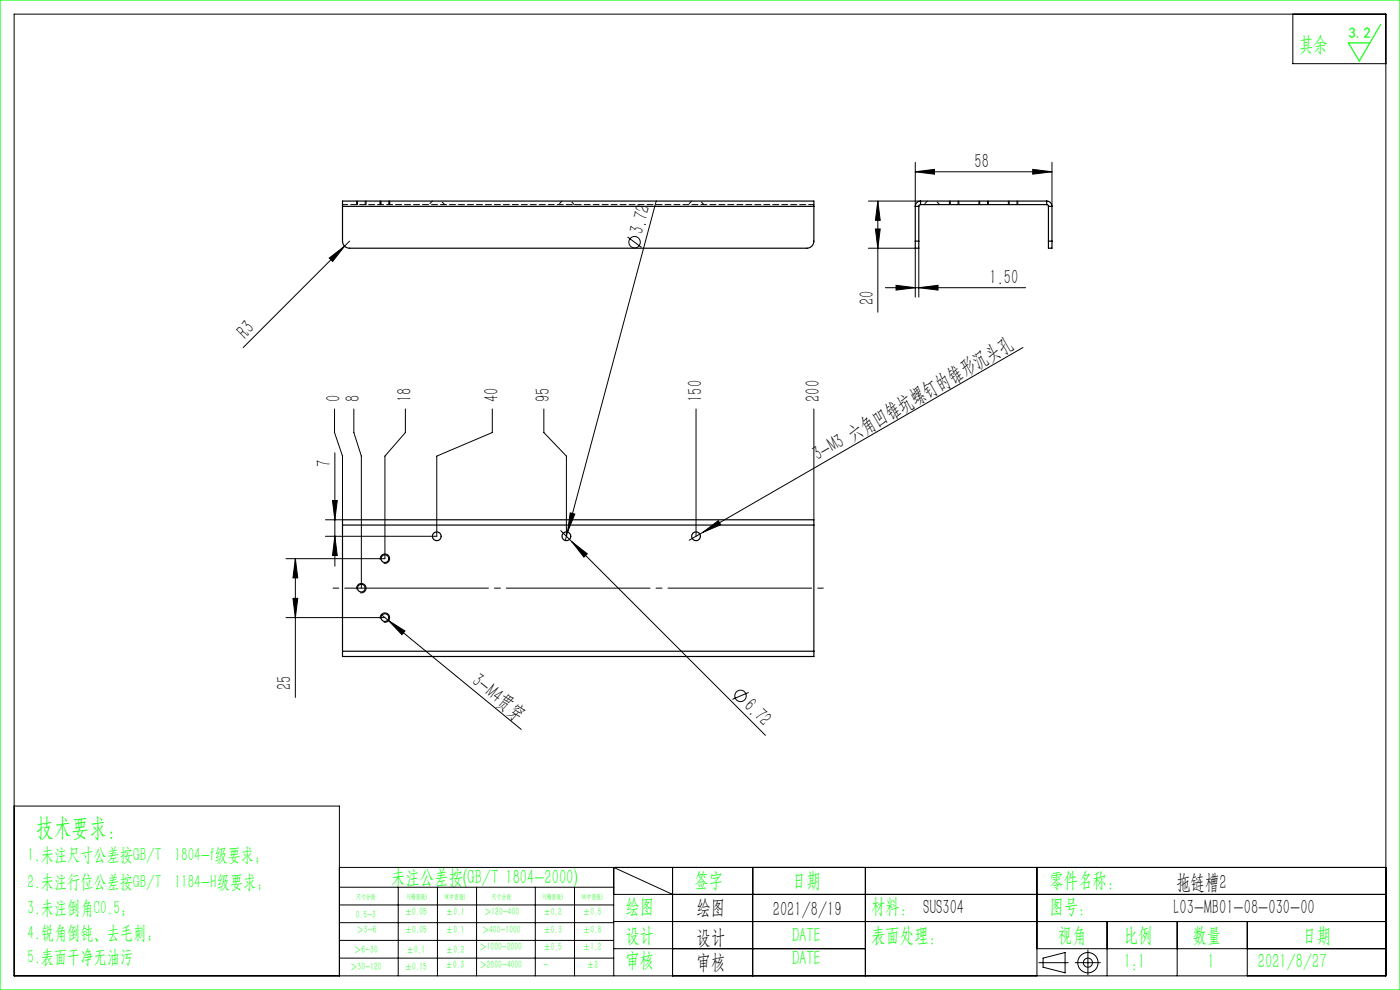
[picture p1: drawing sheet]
<svg xmlns="http://www.w3.org/2000/svg" width="297mm" height="210mm" viewBox="0 0 297 210" stroke-linecap="round" stroke-linejoin="round" font-family="sans-serif">
<g fill="none" stroke="#000" stroke-width=".21">
<path d="M3 3h291v204h-291zM274.3 3v10.5h19.7M194.2 36.4l4-.5v1zM194.2 34.4v9.4M194.2 36.4h29M219.1 35.9l4.1 .5-4.1 .5zM223.2 34.4v9.4M69.9 54.7l3.2-2.5-2.5 3.3zM74.2 51.2l-22.6 22.5M75.7 42.7v.7M77.7 42.7v.7M80.7 42.7v.7"/>
<path d="M82.7 42.7v.7M133.1 50.3l3 2.2M139.2 42.6l-19.3 72.1M184.2 52.7h10v10.3M184.2 42.7h11.1M185.7 48.6h1l-.5 4.1zM186.2 42.7l.5 4h-1zM186.2 42.7v23.5M194.9 52.7v10.3M201.4 42.7v.7M203.4 42.7v.7M207.7 42.7v.7"/>
<path d="M209.7 42.7v.7M213.9 42.7v.7M215.9 42.7v.7M187.8 61h29.8M190.1 60.5l4.1 .5-4.1 .5zM194.9 61l4.1-.5v1zM217 73.7l-67.9 39.2M71 86.7v5l1.7 5v13.6h-3.7M71 96.1v24M75.1 86.7v5l1.6 5v28.1M86 86.7v5l-4.3 5v21.8h-21M104.4 86.7v5l-11.7 5v17.1h-23.7"/>
<path d="M115.4 86.7v5l4.8 5v17.1M147.7 86.7v27.1M172.7 86.7v23.6M62.7 118.5l.5 4.1h-1zM62.7 118.5v29.4M70.5 106.2h1l-.5 4.1zM71 113.8l.5 4h-1zM80.7 118.8a1 1 0 0 1 .9-1.3 1 1 0 0 1 1.1 1.1 1 1 0 0 1-1.3 .9M119 112.6l2.3 2.3M121 108.8l.9 .2-1.5 3.9zM121.3 114.9l3.3 2.6-.7 .7zM121.3 114.9l41.1 41.1"/>
<path d="M149.1 112.9l3.3-2.5 .5 .9zM149.1 112.9l-2.9 1.7M60.7 131h21M62.2 126.9h1l-.5 4.1zM75.7 125a1 1 0 0 1 .9-1.2 1 1 0 0 1 1.1 1 1 1 0 0 1-1.3 .9M80.7 131.3a1 1 0 0 1 .9-1.3 1 1 0 0 1 1.1 1.1 1 1 0 0 1-1.3 .9M80.9 130.4l1.5 1.2M82.4 131.6l3.5 2.2-.6 .8zM82.4 131.6l28.2 23.1M158.8 146.9l-3.4 1.4M3 171h69v36M72 184h222"/>
<path d="M72 188.2h58.2M72 192h58.2M72 195.7h58.2M72 199.5h58.2M84.5 188.2v18.8M92.8 188.2v18.8M101.1 188.2v18.8M113.6 188.2v18.8M121.9 188.2v18.8M130.2 189.7h163.8M130.2 195.5h163.8M142.7 189.7l-12.5-5.7v23"/>
<path d="M142.7 184v23M159.7 184v23M183.6 184v23M220 184v23M234.9 195.5v11.5M249.7 195.5v11.5M264.6 195.5v11.5M72 203.2h58.2M130.2 201.2h53.4M220 201.2h74M220.4 204.2h6.2M221.3 203.2l4.7-1.1v4.3l-4.7-1.2z"/>
<path d="M228.1 204.2h5.3M230.8 201.5v5.3"/>
<circle cx="134.6" cy="51.4" r="1.21"/>
<circle cx="157.1" cy="147.6" r="1.21"/>
<circle cx="230.8" cy="204.2" r="2.15"/>
<circle cx="230.8" cy="204.2" r=".96"/>
</g>
<path d="M70.7 124.8h104" fill="none" stroke="#000" stroke-width=".21" stroke-dasharray="30.5 1.3 1.3 1.3" stroke-dashoffset="-2.5"/>
<path d="M0 0h297v210h-297zM292.9 5.2l-4.5 7.7-2.4-3.8h4.6" fill="none" stroke="#0f0" stroke-width=".25"/>
<g fill="#000">
<path d="M69.9 54.7l3.2-2.5-2.5 3.3zM121 108.8l.9 .2-1.5 3.9zM121.3 114.9l3.3 2.6-.7 .7zM149.1 112.9l3.3-2.5 .5 .9zM82.4 131.6l3.5 2.2-.6 .8z"/>
<path d="M194.2 36.4l4-.5v1zM219.1 35.9l4.1 .5-4.1 .5z"/>
<path d="M194.9 61l4.1-.5v1zM190.1 60.5l4.1 .5-4.1 .5z"/>
<path d="M62.7 118.5l.5 4.1h-1zM62.2 126.9h1l-.5 4.1zM186.2 42.7l.5 4h-1zM185.7 48.6h1l-.5 4.1z"/>
<path d="M71 113.8l.5 4h-1zM70.5 106.2h1l-.5 4.1z"/>
</g>
<g fill="none" stroke="#000" stroke-width=".25">
<path d="M72.7 43.8v7.4a1.5 1.5 0 0 0 1.5 1.5h97a1.5 1.5 0 0 0 1.5-1.5v-7.4M72.7 43.8v-1.1h100v1.1M72.7 43.8h100M194.2 51.2v1.5h.7v-1.5M194.2 43.8h.7M194.2 51.2h.7M194.2 43.8v7.4M194.9 43.8v7.4M195.3 42.7a1.12 1.12 0 0 0-1.1 1.1M195.3 43.4l-.3 .1-.1 .3M195.3 42.7h26.7M195.3 42.7v.7"/>
<path d="M195.3 43.4h26.7M222 43.4l.3 .1 .1 .3M222 42.7a1.12 1.12 0 0 1 1.2 1.1M222 42.7v.7M222.4 51.2v1.5h.8v-1.5M222.4 43.8h.8M222.4 51.2h.8M222.4 43.8v7.4M223.2 43.8v7.4M72.7 111.4v-1.1h100v1.1M72.7 111.4v26.7M72.7 111.4h100"/>
<path d="M172.7 111.4v26.7M72.7 138.1v1.2h100v-1.2M72.7 138.1h100"/>
<circle cx="81.7" cy="118.5" r=".83"/>
<circle cx="92.7" cy="113.8" r=".93"/>
<circle cx="120.2" cy="113.8" r=".93"/>
<circle cx="147.7" cy="113.8" r=".93"/>
<circle cx="76.7" cy="124.8" r=".83"/>
<circle cx="81.7" cy="131" r=".83"/>
</g>
<path d="M72.7 43.4h100" fill="none" stroke="#000" stroke-width=".21" stroke-dasharray="1.3 .6" stroke-dashoffset=".2"/>
<path d="M75.8 42.7v.7M77.5 43.4v-.7M80.8 42.7v.7M82.5 43.4v-.7M201.6 42.7v.7M203.2 43.4v-.7M207.8 42.7v.7M209.5 43.4v-.7M214.1 42.7v.7M215.7 43.4v-.7" fill="none" stroke="#000" stroke-width=".21" stroke-dasharray="1.3 .6" stroke-dashoffset=".4"/>
<path d="M91.7 42.7l-.7 .7M94.3 43.4l-.7-.7M119.2 42.7l-.7 .7M121.8 43.4l-.7-.7M146.7 42.7l-.7 .7M149.3 43.4l-.7-.7M196.7 42.7l-.7 .7M199.3 43.4l-.7-.7" fill="none" stroke="#000" stroke-width=".21" stroke-dasharray="1.3 .6" stroke-dashoffset=".5"/>
<text font-size="5.4" fill="#0f0" x="7.7" y="177.2">技术要求：</text>
<g font-size="4.4" fill="#0f0">
<text x="275.6" y="10.8">其余</text>
<text x="83" y="187.5">未注公差按(GB/T 1804-2000)</text>
<text x="147.3" y="188">签字</text>
<text x="168" y="188">日期</text>
<text x="222.6" y="188">零件名称：</text>
<text x="132.7" y="193.6">绘图</text>
<text x="184.8" y="193.6">材料： SUS304</text>
<text x="222.6" y="193.6">图号：</text>
<text x="132.7" y="199.8">设计</text>
<text x="168" y="199.8">DATE</text>
<text x="184.8" y="199.8">表面处理：</text>
<text x="224.4" y="199.8">视角</text>
<text x="238.4" y="199.8">比例</text>
<text x="253" y="199.8">数量</text>
<text x="276.3" y="199.8">日期</text>
<text x="132.7" y="205.1">审核</text>
<text x="168" y="204.6">DATE</text>
<text x="238.4" y="205.3">1:1</text>
<text x="256.2" y="205.3">1</text>
<text x="266.9" y="205.3">2021/8/27</text>
</g>
<g font-size="4.4">
<text x="206.7" y="35.6">58</text>
<text x="136.4" y="49.8" transform="rotate(-75 136.4 49.8)">3.72</text>
<text x="185.4" y="64.7" transform="rotate(-90 185.4 64.7)">20</text>
<text x="209.9" y="60.2">1.50</text>
<text x="52.1" y="72" transform="rotate(-45 52.1 72)">R3</text>
<text x="72.3" y="85.2" transform="rotate(-90 72.3 85.2)">0</text>
<text x="76.4" y="85.2" transform="rotate(-90 76.4 85.2)">8</text>
<text x="87.3" y="85.2" transform="rotate(-90 87.3 85.2)">18</text>
<text x="105.7" y="85.2" transform="rotate(-90 105.7 85.2)">40</text>
<text x="116.7" y="85.2" transform="rotate(-90 116.7 85.2)">95</text>
<text x="149" y="85.2" transform="rotate(-90 149 85.2)">150</text>
<text x="174" y="85.2" transform="rotate(-90 174 85.2)">200</text>
<text x="70.2" y="99.1" transform="rotate(-90 70.2 99.1)">7</text>
<text x="173.5" y="97.8" transform="rotate(-30 173.5 97.8)">3-M3 六角凹锥坑螺钉的锥形沉头孔</text>
<text x="61.8" y="146.4" transform="rotate(-90 61.8 146.4)">25</text>
<text x="99.9" y="144.9" transform="rotate(39 99.9 144.9)">3-M4贯穿</text>
<text x="157.6" y="150" transform="rotate(45 157.6 150)">6.72</text>
<text x="249.5" y="188.6">拖链槽2</text>
<text x="147.8" y="194">绘图</text>
<text x="163.9" y="194.3">2021/8/19</text>
<text x="249" y="194">L03-MB01-08-030-00</text>
<text x="147.8" y="200.2">设计</text>
<text x="147.8" y="205.5">审核</text>
</g>
<g font-size="4" fill="#0f0">
<text x="5.9" y="182.6">1.未注尺寸公差按GB/T 1804-f级要求；</text>
<text x="5.9" y="188.4">2.未注行位公差按GB/T 1184-H级要求；</text>
<text x="5.9" y="193.9">3.未注倒角C0.5；</text>
<text x="5.9" y="199.2">4.锐角倒钝、去毛刺；</text>
<text x="5.9" y="204.2">5.表面干净无油污</text>
</g>
<text font-size="3.2" fill="#0f0" x="286.1" y="8">3.2</text>
<g font-size="2.3" fill="#0f0">
<text x="75.5" y="194.7">0.5-3</text>
<text x="75.6" y="198">＞3-6</text>
<text x="85.9" y="194.2">±0.05</text>
<text x="85.9" y="198">±0.05</text>
<text x="94.6" y="194.2">±0.1</text>
<text x="94.6" y="198">±0.1</text>
<text x="102.2" y="198">＞400-1000</text>
<text x="102.7" y="194.2">＞120-400</text>
<text x="115.3" y="194.2">±0.2</text>
<text x="115.3" y="198">±0.3</text>
<text x="123.7" y="194.2">±0.5</text>
<text x="123.7" y="198">±0.8</text>
<text x="75.1" y="202.2">＞6-30</text>
<text x="86.3" y="202.2">±0.1</text>
<text x="94.6" y="202.2">±0.2</text>
<text x="101.7" y="201.6">＞1000-2000</text>
<text x="115.3" y="201.6">±0.5</text>
<text x="123.7" y="201.6">±1.2</text>
<text x="74.3" y="205.8">＞30-120</text>
<text x="85.9" y="205.8">±0.15</text>
<text x="94.5" y="205.4">±0.3</text>
<text x="101.7" y="205.4">＞2000-4000</text>
<text x="115.3" y="205.4">-</text>
<text x="124.5" y="205.4">±2</text>
</g>
<g font-size="1.5" fill="#0f0">
<text x="75.5" y="190.6">尺寸分段</text>
<text x="86.4" y="190.6">F(精密级)</text>
<text x="94.4" y="190.6">M(中密级)</text>
<text x="104.3" y="190.6">尺寸分段</text>
<text x="115.2" y="190.6">F(精密级)</text>
<text x="123.5" y="190.6">M(中密级)</text>
</g>
</svg>
